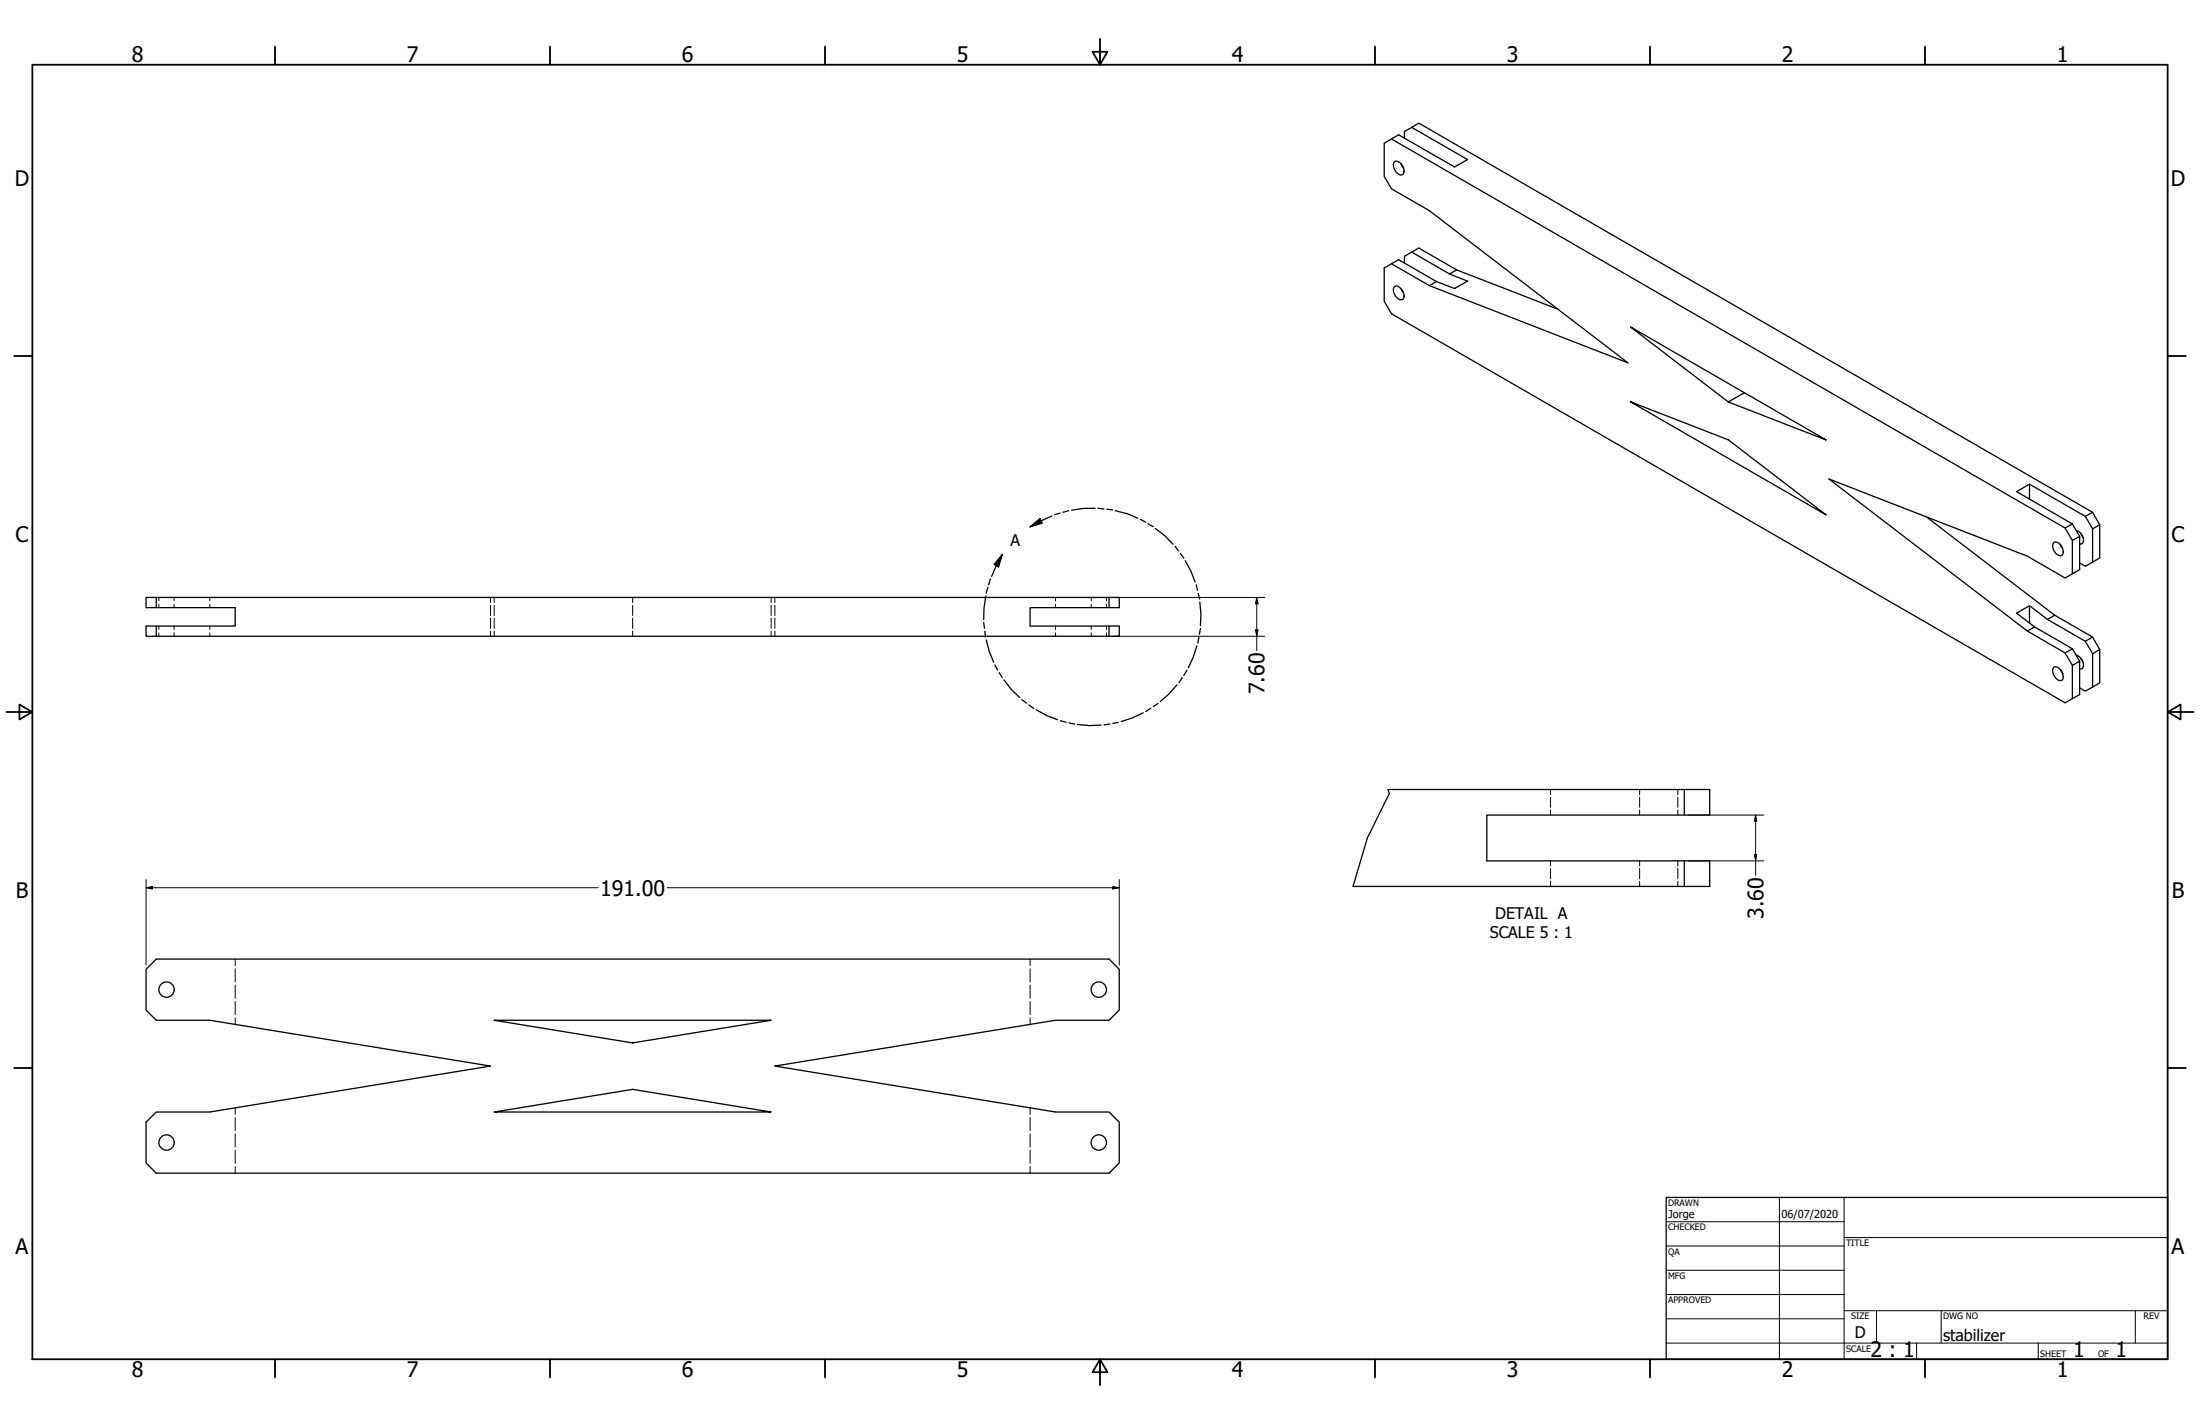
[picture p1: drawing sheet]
<svg xmlns="http://www.w3.org/2000/svg" width="864mm" height="559mm" viewBox="0 0 864 559" stroke-linecap="round" stroke-linejoin="round" font-family="sans-serif">
<!-- layer: Hidden (ANSI) -->
<g fill="none" stroke="#000" stroke-width=".39">
<path d="M62.4 234.4v1.4M62.4 237.1v1.3M68.3 234.4v1.4M68.3 237.1v1.3M82.4 234.4v1.4M82.4 237.1v1.3M192.5 234.4v2.1M192.5 237.5v4.1M194 234.4v2.1M194 237.5v4.1M248.3 234.4v2.1M248.3 237.5v4.1"/>
<path d="M302.7 234.4v2.1M302.7 237.5v4.1M304.2 234.4v2.1M304.2 237.5v4.1M414.3 234.4v1.4M414.3 237.1v1.3M428.4 234.4v1.4M428.4 237.1v1.3M434.3 234.4v1.4M434.3 237.1v1.3M62.4 245.7v1.3M62.4 248.3v1.4"/>
<path d="M68.3 245.7v1.3M68.3 248.3v1.4M82.4 245.7v1.3M82.4 248.3v1.4M192.5 242.6v4M192.5 247.6v2.1M194 242.6v4M194 247.6v2.1M248.3 242.6v4M248.3 247.6v2.1M302.7 242.6v4M302.7 247.6v2.1"/>
<path d="M304.2 242.6v4M304.2 247.6v2.1M414.3 245.7v1.3M414.3 248.3v1.4M428.4 245.7v1.3M428.4 248.3v1.4M434.3 245.7v1.3M434.3 248.3v1.4M608.6 309.8v2M608.6 312.8v4M608.6 317.8v2M643.6 309.8v2"/>
<path d="M643.6 312.8v4M643.6 317.8v2M658.6 309.8v2M658.6 312.8v4M658.6 317.8v2M608.6 337.8v2.1M643.6 337.8v2.1M658.6 337.8v2.1M608.6 340.8v4M608.6 345.8v2.1M643.6 340.8v4M643.6 345.8v2.1"/>
<path d="M658.6 340.8v4M658.6 345.8v2.1M92.3 376.4v2.5M404.4 376.4v2.5M92.3 380.2v5.1M92.3 386.6v5.1M92.3 393v5.1M92.3 399.4v2.6M404.4 380.2v5.1M404.4 386.6v5.1M404.4 393v5.1M404.4 399.4v2.6"/>
<path d="M92.3 434.7v2.6M92.3 438.5v5.2M404.4 434.7v2.6M404.4 438.5v5.2M92.3 444.9v5.2M92.3 451.4v5.1M92.3 457.8v2.6M404.4 444.9v5.2M404.4 451.4v5.1M404.4 457.8v2.6"/>
</g>
<!-- layer: Visible (ANSI) -->
<g fill="none" stroke="#000" stroke-width=".51">
<path d="M546.2 54.5l264.4 152.7 2.9-1.6M551.3 54.2v-2.6l2.9-1.6 21.9 12.6-5.1 2.9-22-12.6-5.6 3.3v13l2.8 4.9 14.9 8.6 77.9 59.7-77.9-30.3M554.2 50l2.8-1.7 264.4 152.7-2.8 1.6M547.4 63.4a3.1 3.1 0 0 1 3.7 2.9 1.66 1.66 0 0 1-1 2.4 3.8 3.8 0 0 1-2.7-5.3zM550 64.3l.9 1.7M554.2 98.9l2.8-1.6 14.8 8.6-2.8 1.6M546.2 103.5l14.9 8.6 2.8-1.6M547.4 112.5a2.02 2.02 0 0 1 2.7 1 3.3 3.3 0 0 1 .6 4 3.1 3.1 0 0 1-3.6-2.9v-1.6zM550 113.3l.9 1.7M551.3 103.2v-2.6l2.9-1.7 14.8 8.6 7.1 2.8-5.1 2.9-7.1-2.7-14.9-8.6-5.6 3.3v13l2.8 4.9 264.4 152.7 2.9-1.6M571.8 105.9l39.6 15.4M640 157.7l38.4 14.9 38.5 29.5z"/>
<path d="M684.7 154.1l-6.3 3.6-38.4-29.4 76.9 44.4-38.5-15M796.7 195.9v-5.9l21.9 12.6 2.8 4.9M796.7 190l-5.1 2.9 21.9 12.7 2.9 4.9v13l-2.9 1.7v-13.1M756.2 202.8l50.4 38.6-2.9 1.7M806.2 212.9a3 3 0 0 1 3.6 2.8 1.69 1.69 0 0 1-.9 2.4 3.7 3.7 0 0 1-2.7-5.2zM808.7 213.7l1.1 1.8M810.6 207.2l2.9 4.9 2.9-1.6M815 208.1a3.9 3.9 0 0 1 2.6 5.1l-1.2 .3M816.7 209.1l1 1.8M821.4 207.5v13.1l-2.8 1.6-2.2-1.3M821.4 201l2.8 4.9-2.8 1.6M824.2 205.9v13l-2.8 1.7"/>
<path d="M61.3 234.4h-4v4h35v7.3h-35v4h4v-4M61.3 238.4v-4h374.1v4M435.4 234.4h4v4h-35v7.3h35v4h-4M796.7 237.7l7 5.4M813.5 225.2l-2.9 1.6-14.8-8.6-77.9-30.2 77.9 59.6 2.8-1.6M435.4 245.7v4h-374.1M795.8 247.6l14.8 8.6 2.9-1.6M796.7 244.5v-6.8l-5.1 2.9 7 5.4 14.9 8.6 2.9 4.9v13l-2.9 1.7v-13.1M803.7 243.1l14.9 8.6 2.8 4.8v13.1l-2.8 1.6-2.2-1.3M806.6 241.4l14.8 8.6-2.8 1.7M810.6 256.2l2.9 4.9 2.9-1.6M815 257a4.1 4.1 0 0 1 2.6 5.2l-1.2 .3"/>
<path d="M816.7 258.1l1 1.7M821.4 250l2.8 4.9-2.8 1.6M824.2 254.9v13.1l-2.8 1.6M806.2 261.9a2.11 2.11 0 0 1 2.7 1 3.5 3.5 0 0 1 .6 4 3 3 0 0 1-3.6-2.9l-.1-.9zM808.7 262.7l1.1 1.7M544.8 309.8h126.3v10h-87.5v18h87.5v10.1h-140M661.2 309.8v10M661.2 337.8v10.1M61.3 376.4h374.1l4 4v16l-4 4h-21.1l-110.1 17.9 110.1 18.1h21.1l4 4v16l-4 4h-374.1l-4-4v-16l4-4h21.1l110.1-18.1-110.1-17.9h-21.1l-4-4v-16zM194 400.4h108.7l-54.4 8.9zM194 436.4l54.3-8.9 54.4 8.9z"/>
<circle cx="65.4" cy="388.3" r="3"/>
<circle cx="431.3" cy="388.3" r="3"/>
<circle cx="65.4" cy="448.3" r="3"/>
<circle cx="431.3" cy="448.3" r="3"/>
</g>
<!-- layer: Break Line (ANSI) -->
<path d="M544.8 309.8l.6 1.5-8.6 17.5-5.7 19.1" fill="none" stroke="#000" stroke-width=".51"/>
<!-- layer: Detail Boundary (ANSI) -->
<g fill="none" stroke="#000" stroke-width=".51">
<path d="M429.8 199.5h-4.6l-4.6 .7M431 199.5l2.3 .2M434.5 199.8l2.3 .3M393.4 217.6l-1.4 4.8-1.7-.9zM393.4 217.6l-2.3 4.3-1.8 4.3M404.3 206.8l3.9-3.3 .9 1.8zM412.9 202.5l-8.6 4.3M416.2 201.4l-2.2 .6M419.5 200.4l-2.2 .6M437.8 200.4l4.5 1.1 4.3 1.8M447.7 203.8l2 1.1M450.7 205.5l2 1.2"/>
<path d="M453.6 207.4l3.7 2.8 3.1 3.4M461.3 214.4l1.4 1.8M463.4 217.2l1.3 1.8M387 233.9l-.7 4.6-.2 4.6M387.8 230.6l-.7 2.2M388.7 227.2l-.6 2.2M465.3 220l2.2 4.1 1.6 4.3M469.6 229.5l.5 2.2M470.3 232.9l.6 2.2M471 236.3l.4 4.6-.2 4.6M386.1 244.3l.4 2.3M386.6 247.7l.2 2.3"/>
<path d="M387.2 251.1l1.1 4.5 1.8 4.3M469.8 253.4l-1.4 4.4-1.9 4.2M470.6 250.1l-.4 2.2M471.2 246.6l-.4 2.3M390.5 260.9l1.2 2.1M392.2 264l1.2 1.9M394.1 266.8l2.8 3.7 3.4 3.2M401.1 274.6l1.9 1.3M403.9 276.6l1.9 1.4M406.8 278.5l4 2.3 4.4 1.6M448.8 279.7l-4.2 2-4.4 1.4M451.7 277.9l-1.9 1.3"/>
<path d="M454.6 276l-1.9 1.3M462 268.7l-3 3.5-3.5 3.1M464.1 265.9l-1.3 2M466 263l-1.3 2M416.2 282.8l2.3 .6M419.6 283.7l2.2 .5M423 284.3l4.6 .4 4.6-.2M435.7 284.1l-2.3 .4M439 283.5l-2.2 .4"/>
</g>
<g fill="#000">
<path d="M404.3 206.8l3.9-3.3 .9 1.8z" fill-rule="evenodd"/>
<path d="M393.4 217.6l-1.4 4.8-1.7-.9z" fill-rule="evenodd"/>
</g>
<!-- layer: Border (ANSI) -->
<g fill="none" stroke="#000" stroke-width=".7">
<path d="M107.9 18.3v7.1M215.9 18.3v7.1M323.8 18.3v7.1M431.8 15.2v10.2l-2.9-5.1h5.8l-2.9 5.1M539.8 18.3v7.1M647.7 18.3v7.1M755.6 18.3v7.1M12.7 25.4h838.2v508h-838.2zM5.6 139.7h7.1M850.9 139.7h7.1M2.5 279.4h10.2l-5.1-2.9v5.8l5.1-2.9M850.9 279.4l5.1 2.9v-5.8l-5.1 2.9h10.2"/>
<path d="M5.6 419.1h7.1M850.9 419.1h7.1M107.9 533.4v7.1M215.9 533.4v7.1M323.8 533.4v7.1M431.8 533.4l2.9 5.1h-5.8l2.9-5.1v10.2M539.8 533.4v7.1M647.7 533.4v7.1M755.6 533.4v7.1"/>
</g>
<!-- layer: Title (ANSI) -->
<g fill="none" stroke="#000" stroke-width=".39">
<path d="M654 479.4h69.9M698.5 469.9v63.5M723.9 469.9v63.5M654 488.9h69.9M654 498.5h69.9M723.9 485.6h127M654 508h69.9M654 517.5h69.9M723.9 514.3h127M736.6 514.3v12.7M762 514.3v12.7M838.2 514.3v12.7"/>
<path d="M654 527h196.9M752.3 527v6.4M800.1 527v6.4"/>
</g>
<path d="M654 469.9h196.9v63.5h-196.9z" fill="none" stroke="#000" stroke-width=".51"/>
<!-- layer: Dimension (ANSI) -->
<g fill="none" stroke="#000" stroke-width=".39">
<path d="M436.9 234.4h59.6M493.3 234.4l.5 2.6h-1zM493.3 234.4v20.9M436.9 249.7h59.6M492.8 247.1h1l-.5 2.6zM662.7 319.8h29.6M689.2 319.8l.4 2.5h-.9zM689.2 319.8v23.7M662.7 337.8h29.6M688.7 335.3h.9l-.4 2.5zM57.3 348.4l2.5-.5v1zM57.3 348.4h177.5"/>
<path d="M57.3 345.2v33.5M261.9 348.4h177.5M436.8 347.9l2.6 .5-2.6 .5zM439.4 345.2v33.5"/>
</g>
<g fill="#000">
<path d="M493.3 234.4l.5 2.6h-1z" fill-rule="evenodd"/>
<path d="M492.8 247.1h1l-.5 2.6z" fill-rule="evenodd"/>
<path d="M688.7 335.3h.9l-.4 2.5z" fill-rule="evenodd"/>
<path d="M689.2 319.8l.4 2.5h-.9z" fill-rule="evenodd"/>
<path d="M57.3 348.4l2.5-.5v1z" fill-rule="evenodd"/>
<path d="M436.8 347.9l2.6 .5-2.6 .5z" fill-rule="evenodd"/>
</g>
<g font-size="8.4">
<text x="51.7" y="24.4">8</text>
<text x="159.6" y="24.4">7</text>
<text x="267.6" y="24.4">6</text>
<text x="375.5" y="24.4">5</text>
<text x="483.5" y="24.4">4</text>
<text x="591.4" y="24.4">3</text>
<text x="699.4" y="24.4">2</text>
<text x="807.3" y="24.4">1</text>
<text x="5.8" y="72.9">D</text>
<text x="852.1" y="72.9">D</text>
<text x="6.1" y="212.6">C</text>
<text x="852.4" y="212.6">C</text>
<text x="496.4" y="272.4" transform="rotate(-90 496.4 272.4)">7.60</text>
<text x="6.2" y="352.3">B</text>
<text x="235.6" y="351.4">191.00</text>
<text x="852.5" y="352.3">B</text>
<text x="692.2" y="360.6" transform="rotate(-90 692.2 360.6)">3.60</text>
<text x="6.1" y="492">A</text>
<text x="852.4" y="492">A</text>
<text x="734.3" y="532.6">2 : 1</text>
<text x="813.8" y="532.6">1</text>
<text x="830.5" y="532.6">1</text>
<text x="51.7" y="540.5">8</text>
<text x="159.6" y="540.5">7</text>
<text x="267.6" y="540.5">6</text>
<text x="375.5" y="540.5">5</text>
<text x="483.5" y="540.5">4</text>
<text x="591.4" y="540.5">3</text>
<text x="699.4" y="540.5">2</text>
<text x="807.3" y="540.5">1</text>
</g>
<g font-size="6.3">
<text x="396.7" y="214.2">A</text>
<text x="586.9" y="360.5">DETAIL A</text>
<text x="584.8" y="368">SCALE 5 : 1</text>
<text x="728.1" y="524.9">D</text>
<text x="762.8" y="526.2">stabilizer</text>
</g>
<g font-size="4.3">
<text x="654.8" y="477.8">Jorge</text>
<text x="699.3" y="478">06/07/2020</text>
</g>
<g font-size="3.5">
<text x="654.8" y="473.2">DRAWN</text>
<text x="654.8" y="482.8">CHECKED</text>
<text x="724.7" y="488.9">TITLE</text>
<text x="654.8" y="492.3">QA</text>
<text x="654.8" y="501.8">MFG</text>
<text x="654.8" y="511.4">APPROVED</text>
<text x="726.7" y="517.7">SIZE</text>
<text x="762.8" y="517.7">DWG NO</text>
<text x="841.4" y="517.7">REV</text>
<text x="724.7" y="530.4">SCALE</text>
<text x="800.9" y="532.6">SHEET</text>
<text x="823.6" y="532.6">OF</text>
</g>
</svg>
